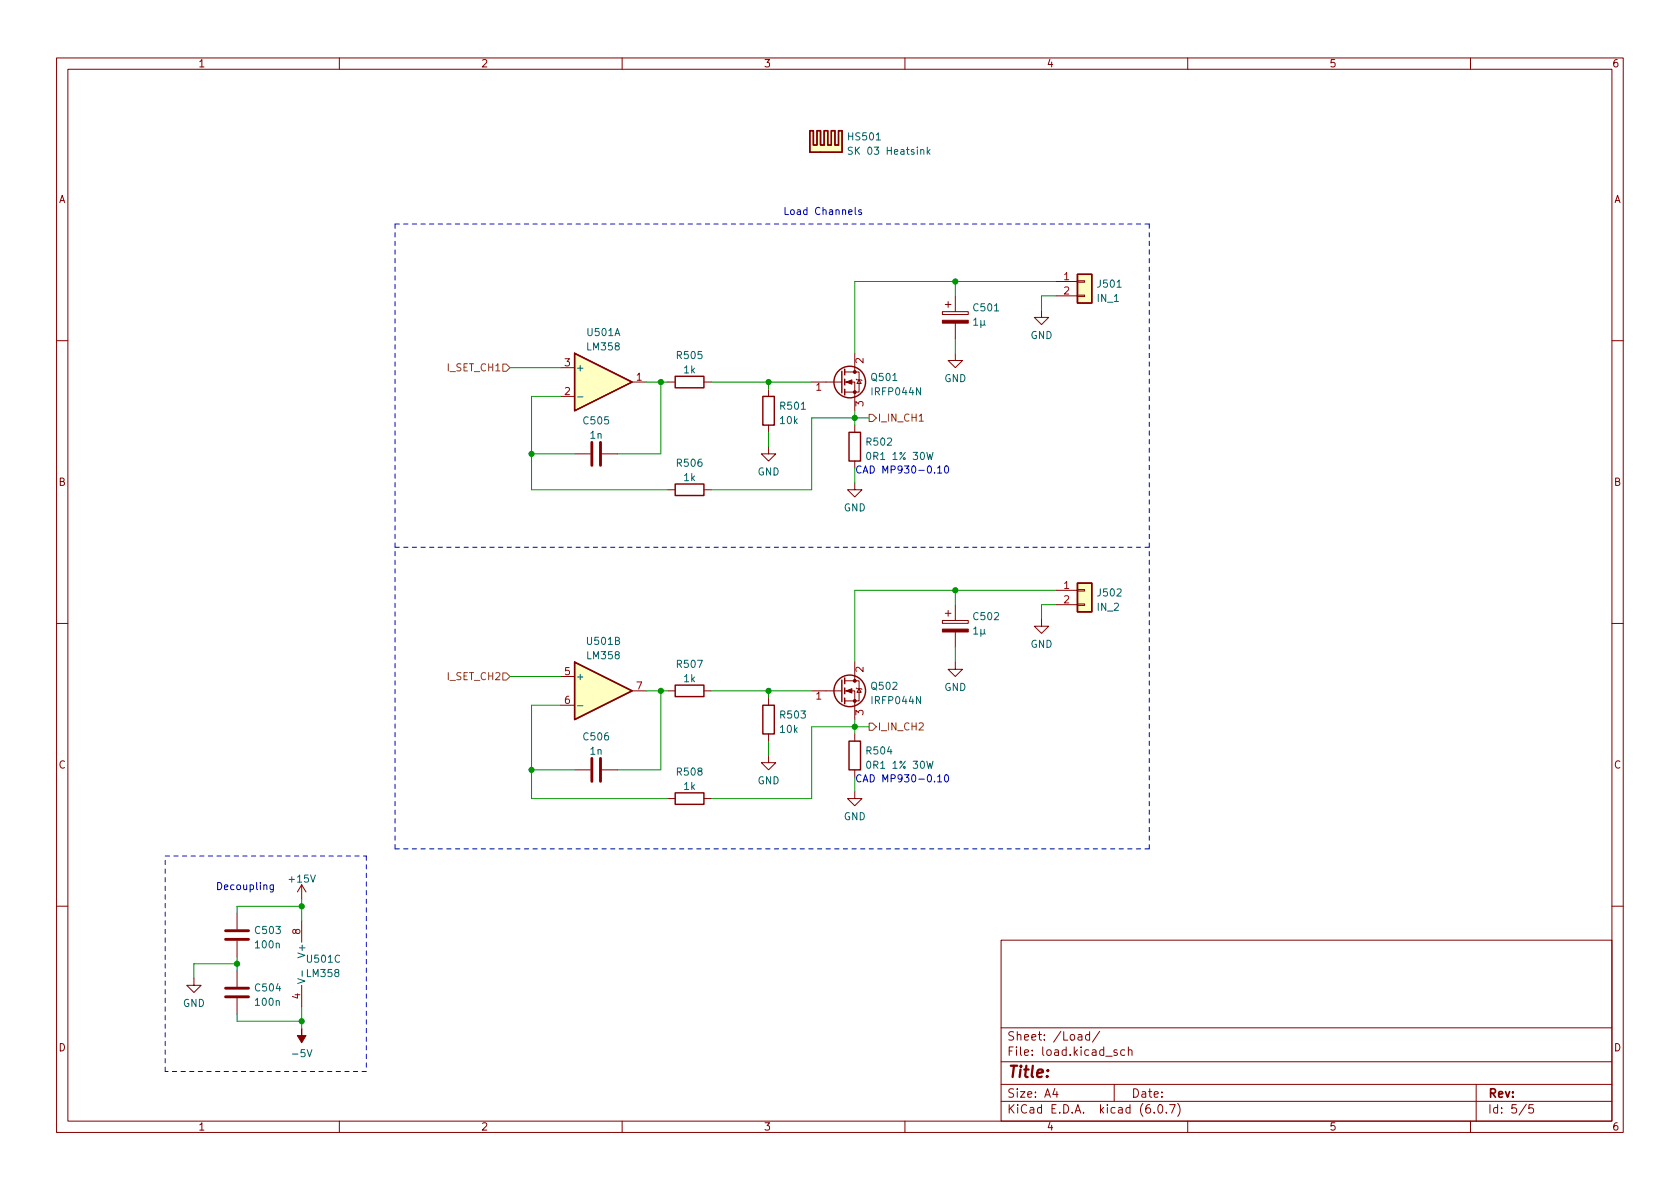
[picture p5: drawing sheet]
<svg xmlns="http://www.w3.org/2000/svg" width="297mm" height="210mm" viewBox="0 0 297 210" stroke-linecap="round" stroke-linejoin="round" font-family="sans-serif">
<g fill="none" stroke="#840000" stroke-width=".18">
<path d="M10 10.2h277v190.1h-277zM12 12.2h273v186.1h-273zM60 10.2v2M110 10.2v2M160 10.2v2M210 10.2v2M260 10.2v2M166.6 55.1h4.6v.5h-4.6zM167.1 53.8h1M167.6 53.3v1.1M168.9 52.3v2.8M168.9 57.1v2.8"/>
<path d="M184.1 54.9v1.2h1.3l-1.3 1.3-1.2-1.3h1.2M186.7 49.8h3.8M186.7 52.3h3.8M190.5 52.2h1.3v.2h-1.3zM190.5 49.7h1.3v.2h-1.3zM10 60.2h2M99.1 70.1h2.5M99.1 65h2.5M111.8 67.6h2.5M118.1 67.6h1.3M124.5 67.6h1.2M135.9 79v1.3h1.3l-1.3 1.2-1.3-1.2h1.3"/>
<path d="M135.9 68.8v1.3M135.9 75.2v1.2M143.5 67.6h5.3M149.4 67.6h1.7v5M149.4 65.8h2.5v3.5h-2.5M151.1 62.5v3.3M151.1 75.2v1.2M151.4 67.1l.1 .1h.8l.1 .1M151.9 67.2l.4 .6h-.8zM168.9 62.5v1.2h1.3l-1.3 1.3-1.3-1.3h1.3M285 60.2h2M101.6 80.3h2.8"/>
<path d="M106.4 80.3h2.8M118.1 86.6h1.3M124.5 86.6h1.2M151.1 85.3v1.3h1.3l-1.3 1.3-1.2-1.3h1.2M151.1 81.5v1.3M10 110.2h2M99.1 119.6h2.5M151.1 117.1v3.3M166.6 109.7h4.6v.5h-4.6zM167.1 108.5h1M167.6 107.9v1.1M168.9 117.1v1.3h1.3l-1.3 1.2-1.3-1.2h1.3"/>
<path d="M168.9 106.9v2.8M168.9 111.8v2.7M184.1 109.5v1.2h1.3l-1.3 1.3-1.2-1.3h1.2M186.7 104.4h3.8M186.7 106.9h3.8M190.5 106.8h1.3v.3h-1.3zM190.5 104.3h1.3v.2h-1.3zM285 110.2h2M99.1 124.7h2.5M101.6 136.1h2.8M106.4 136.1h2.8M111.8 122.2h2.5"/>
<path d="M118.1 122.2h1.3M124.5 122.2h1.2M135.9 133.6v1.3h1.3l-1.3 1.2-1.3-1.2h1.3M135.9 123.4v1.3M135.9 129.8v1.3M143.5 122.2h5.3M149.4 122.2h1.7v5M149.4 120.4h2.5v3.5h-2.5M151.1 139.9v1.3h1.3l-1.3 1.3-1.2-1.3h1.2M151.1 129.8v1.3M151.1 136.1v1.3M151.4 121.7l.1 .1h.8l.1 .1"/>
<path d="M151.9 121.8l.4 .6h-.8zM53.3 156.5v2.5M53.3 156.5l-.7 1.2M53.3 156.5l.8 1.2M118.1 141.2h1.3M124.5 141.2h1.2M10 160.2h2M34.3 173v1.2h1.3l-1.3 1.3-1.3-1.3h1.3M41.9 161.5v2.8M41.9 166.4v2.8M41.9 171.7v2.8M41.9 176.5v2.8"/>
<path d="M53.3 162.8v3.8M53.3 174.2v3.8M177 166.3h108v32h-108zM285 160.2h2M60 198.3v2M110 198.3v2M160 198.3v2M177 194.8h108M177 191.8h108M177 187.8h108M177 181.8h108M186.5 192.5l-.4 1h1"/>
<path d="M186.9 193v1M190.6 183h.6l.1 .9M191.3 183.3l-.5 .1a.29 .29 0 0 0-.2 .2 .29 .29 0 0 0 .2 .3h.5M192.6 183l-.4-.1-.3 .3v.4l.2 .3h.5M192.6 182.4v1.5M194.4 182.4l-1.3 1.9M197 191.8v3M197.5 185.7l-.4-.1-.2 .2 .1 .3 .5 .1v.4h-.6M198.9 185.7l-.5-.1-.3 .3v.4l.2 .3h.6M199.5 185.8l.2-.2 .4 .1v.9M199.5 185.1v1.5M204.1 196.7v.1"/>
<path d="M204.9 195.4l.2-.1a.81 .81 0 0 1 .6 .7 .81 .81 0 0 1-.3 .8h-.2a.81 .81 0 0 1-.6-.6 .81 .81 0 0 1 .3-.8zM206.2 196.7v.1M206.8 195.3h1l-.7 1.5M208.2 195.1a1.72 1.72 0 0 1 0 2.3M210 198.3v2M260 198.3v2M261 191.8v6.5M269.9 195.3l-1.3 1.9M271.1 195.3h-.7l-.1 .7 .2-.1 .5 .1 .2 .2-.1 .5-.2 .1-.6-.1"/>
</g>
<g fill="none" stroke="#840000" stroke-width=".25">
<path d="M143.2 23.1h.6v2.5h.6v-2.5h.7v2.5h.6v-2.5h.7v2.5h.6v-2.5h.6v2.5h.7v-2.5h.6v3.8h-5.7zM190.5 48.5h2.5v5.1h-2.5zM101.6 62.5l10.2 5.1-10.2 5zM119.4 66.5h5.1v2.1h-5.1zM134.9 70.1h2v5.1h-2zM148.8 65.7v3.8M149.4 65.3v1M149.4 67.1v1M149.4 68.8v1M150.1 76.4h2v5.1h-2zM119.4 85.6h5.1v2h-5.1zM101.6 117.1l10.2 5.1-10.2 5z"/>
<path d="M149.4 119.9v1M190.5 103.1h2.5v5.1h-2.5zM119.4 121.2h5.1v2h-5.1zM134.9 124.7h2v5.1h-2zM148.8 120.3v3.8M149.4 121.7v1M149.4 123.4v1.1M150.1 131.1h2v5h-2zM119.4 140.2h5.1v2h-5.1z"/>
<circle cx="150.2" cy="67.6" r="2.79"/>
<circle cx="150.2" cy="122.2" r="2.79"/>
</g>
<g fill="none" stroke="#006464" stroke-width=".18">
<path d="M150.7 26.1l-.5-.1-.2 .1v.4l.6 .2 .1 .3-.2 .3-.5-.1M163.9 26v1.3M164.1 26.8l.3 .5M164.4 26.4l-.5 .5M172.2 56.6l.3-.4v1.3M172.2 57.5h.7M173.4 56.7v1.2M174 57.3l.2 .2M174 56.7v.8h-.4l-.2-.2M102.1 70.2h1M163.9 80l.3 1.3 .2-.9 .3 .9 .3-1.3M153.4 80.1l.1-.1a.68 .68 0 0 1 .5 .6 .68 .68 0 0 1-.5 .7l-.1-.2-.2-.3z"/>
<path d="M172.2 111.2l.3-.3v1.2M172.2 112.1h.7M173.4 111.3v1.2M174 111.9l.2 .2M174 111.3v.8h-.4l-.2-.2M102.1 124.8h1M153.4 134.7l.1-.1a.68 .68 0 0 1 .5 .6 .68 .68 0 0 1-.5 .7 .84 .84 0 0 1-.1-1.2zM163.9 134.6l.3 1.3 .2-.9 .3 .9 .3-1.3M52.6 173.1l1.3 .4-1.3 .4M53.4 171.7v.9"/>
</g>
<path d="M104.6 78.2v4.1M106.2 78.2v4.1M104.6 134.1v4.1M106.2 134.1v4.1M39.9 176.3h4M39.9 174.7h4M39.9 166.1h4M39.9 164.6h4" fill="none" stroke="#840000" stroke-width=".51"/>
<g fill="#ffffc2" stroke="#ffffc2" stroke-width=".18">
<path d="M101.6 62.5l10.2 5.1-10.2 5z"/>
<path d="M143.2 23.1h.6v2.5h.6v-2.5h.7v2.5h.6l-.6 1.3h-1.9z"/>
<path d="M145.7 23.1h.7v2.5h.6v-2.5h.6v2.5h.7v-2.5h.6v3.8h-3.8l.6-1.3z"/>
<path d="M190.5 103.1h2.5v5.1h-2.5z"/>
<path d="M101.6 117.1l10.2 5.1-10.2 5z"/>
<path d="M190.5 48.5h2.5v5.1h-2.5z"/>
</g>
<g fill="#840000" stroke="#840000" stroke-width=".18">
<path d="M149.6 67.6l1-.4v.7z"/>
<path d="M166.6 111.2h4.6v.6h-4.6z"/>
<path d="M149.6 122.2l1-.4v.7z"/>
<path d="M166.6 56.6h4.6v.5h-4.6z"/>
<path d="M53.3 181.9v1.2h.8l-.8 1.3-.7-1.3h.7z"/>
<circle cx="151.1" cy="69.3" r=".25"/>
<circle cx="151.1" cy="65.8" r=".25"/>
<circle cx="151.1" cy="123.9" r=".25"/>
<circle cx="151.1" cy="120.4" r=".25"/>
</g>
<path d="M88.9 64.4h.6l.7 .6-.7 .7h-.6zM153.7 73.3h.6l.6 .6-.6 .6h-.6zM162.5 74.5h.8M88.9 119h.6l.7 .6-.7 .7h-.6zM153.7 127.9h.6l.6 .6-.6 .7h-.6z" fill="none" stroke="#725600" stroke-width=".18"/>
<path d="M151.2 36.7v1.1l.2 .1M152.3 37.2l-.3-.1-.2 .2 .1 .2 .4 .1v.3h-.5M165.8 82.8l.3-.4v1.3M165.8 83.7h.7M167.1 82.5l.2-.1a.68 .68 0 0 1 .4 .6 .68 .68 0 0 1-.4 .7l-.2-.2-.1-.3zM165.8 137.4l.3-.4v1.3M165.8 138.3h.7M167.1 137.1l.2-.1a.68 .68 0 0 1 .4 .6 .68 .68 0 0 1-.4 .7l-.2-.2-.1-.3zM48.3 156.5v1l-.2 .2h-.3M48.3 156.5h-.3l-.3 .2 .2 .6h.4" fill="none" stroke="#0000c2" stroke-width=".18"/>
<path d="M69.8 39.6h133.4M69.8 39.6v110.5M203.2 39.6v110.5M69.8 96.8h133.4M29.2 151.4h35.6M64.8 151.4v38.1M203.2 150.1h-133.4M29.2 189.5v-38.1M64.8 189.5h-35.6" fill="none" stroke="#0000c2" stroke-width=".18" stroke-dasharray=".8 .8"/>
<g fill="none" stroke="#009600" stroke-width=".18">
<path d="M168.9 49.8v2.5M168.9 59.9v2.6M186.7 49.8h-35.6v12.7M186.7 52.3h-2.6v2.6M90.2 65h8.9M99.1 70.1h-5.1v16.5h24.1M114.3 67.6h3.8M116.8 67.6v12.7h-7.6M125.7 67.6h17.8M135.9 67.6v1.2M135.9 76.4v2.6M151.1 72.6v2.6"/>
<path d="M153.7 73.9h-10.2v12.7h-17.8M94 80.3h7.6M151.1 82.8v2.5M90.2 119.6h8.9M168.9 104.4v2.5M168.9 114.5v2.6M186.7 104.4h-35.6v12.7M186.7 106.9h-2.6v2.6M94 136.1h7.6M99.1 124.7h-5.1v16.5h24.1M114.3 122.2h3.8M116.8 122.2v13.9h-7.6"/>
<path d="M125.7 122.2h17.8M135.9 122.2v1.2M135.9 131.1v2.5M151.1 127.2v2.6M151.1 137.4v2.5M153.7 128.5h-10.2v12.7h-17.8M53.3 159v3.8M41.9 169.2v2.5M41.9 179.3v1.3h11.4M41.9 170.4h-7.6v2.6M53.3 160.3h-11.4v1.2M53.3 178v3.9"/>
</g>
<g fill="#009600" stroke="#009600" stroke-width=".18">
<circle cx="94" cy="136.1" r=".46"/>
<circle cx="53.3" cy="180.6" r=".46"/>
<circle cx="53.3" cy="160.3" r=".46"/>
<circle cx="41.9" cy="170.4" r=".46"/>
<circle cx="135.9" cy="67.6" r=".46"/>
<circle cx="151.1" cy="128.5" r=".46"/>
<circle cx="168.9" cy="104.4" r=".46"/>
<circle cx="116.8" cy="122.2" r=".46"/>
<circle cx="135.9" cy="122.2" r=".46"/>
<circle cx="94" cy="80.3" r=".46"/>
<circle cx="116.8" cy="67.6" r=".46"/>
<circle cx="168.9" cy="49.8" r=".46"/>
<circle cx="151.1" cy="73.9" r=".46"/>
</g>
<text font-size="2.8" fill="#840000" x="178" y="190.6">Title:</text>
<g font-size="2.1" fill="#840000">
<text x="178" y="184">Sheet: /Load/</text>
<text x="178" y="186.7">File: load.kicad_sch</text>
<text x="178" y="196.9">KiCad E.D.A. kicad (6.0.7)</text>
<text x="178" y="194.1">Size: A4</text>
<text x="200" y="194.1">Date:</text>
<text x="263" y="194.1">Rev:</text>
<text x="263" y="196.9">Id: 5/5</text>
</g>
<g font-size="1.8" fill="#840000">
<text x="35" y="11.9">1</text>
<text x="85" y="11.9">2</text>
<text x="135" y="11.9">3</text>
<text x="185" y="11.9">4</text>
<text x="235" y="11.9">5</text>
<text x="285" y="11.9">6</text>
<text x="10.3" y="35.9">A</text>
<text x="285.3" y="35.9">A</text>
<text x="10.3" y="85.9">B</text>
<text x="285.3" y="85.9">B</text>
<text x="10.3" y="135.9">C</text>
<text x="285.3" y="135.9">C</text>
<text x="10.3" y="185.9">D</text>
<text x="285.3" y="185.9">D</text>
<text x="35" y="199.9">1</text>
<text x="85" y="199.9">2</text>
<text x="135" y="199.9">3</text>
<text x="185" y="199.9">4</text>
<text x="235" y="199.9">5</text>
<text x="285" y="199.9">6</text>
</g>
<g font-size="1.8" fill="#006464">
<text x="150.1" y="24.8">HS501</text>
<text x="150.8" y="27.4">SK 03 Heatsink</text>
<text x="194.1" y="53.4">IN_1</text>
<text x="194.2" y="50.8">J501</text>
<text x="103.9" y="59.4">U501A</text>
<text x="172.2" y="55">C501</text>
<text x="182.2" y="59.9">GND</text>
<text x="101.7" y="65.7">+</text>
<text x="103.9" y="62">LM358</text>
<text x="119.8" y="63.5">R505</text>
<text x="120.9" y="66">1k</text>
<text x="154.2" y="67.4">Q501</text>
<text x="154.3" y="69.9">IRFP044N</text>
<text x="166.9" y="67.6">GND</text>
<text x="103.3" y="75">C505</text>
<text x="104.4" y="77.6">1n</text>
<text x="138" y="75">10k</text>
<text x="138.1" y="72.4">R501</text>
<text x="119.8" y="82.5">R506</text>
<text x="153.3" y="78.8">R502</text>
<text x="153.9" y="81.3">0R1 1% 30W</text>
<text x="120.9" y="85.1">1k</text>
<text x="133.9" y="84.1">GND</text>
<text x="149.2" y="90.4">GND</text>
<text x="194.1" y="108">IN_2</text>
<text x="194.2" y="105.5">J502</text>
<text x="172.2" y="109.6">C502</text>
<text x="103.9" y="114">U501B</text>
<text x="103.9" y="116.6">LM358</text>
<text x="119.8" y="118.1">R507</text>
<text x="182.2" y="114.5">GND</text>
<text x="101.7" y="120.3">+</text>
<text x="120.9" y="120.6">1k</text>
<text x="154.2" y="122">Q502</text>
<text x="154.3" y="124.5">IRFP044N</text>
<text x="166.9" y="122.2">GND</text>
<text x="103.3" y="130.9">C506</text>
<text x="138" y="129.6">10k</text>
<text x="138.1" y="127">R503</text>
<text x="104.4" y="133.5">1n</text>
<text x="119.8" y="137.1">R508</text>
<text x="153.3" y="133.4">R504</text>
<text x="153.9" y="135.9">0R1 1% 30W</text>
<text x="120.9" y="139.7">1k</text>
<text x="133.9" y="138.7">GND</text>
<text x="149.2" y="145">GND</text>
<text x="51.3" y="156.1">+15V</text>
<text x="45.2" y="165.1">C503</text>
<text x="45.3" y="167.7">100n</text>
<text x="54" y="169" transform="rotate(-90 54 169)">V+</text>
<text x="54.4" y="172.8">LM358</text>
<text x="54.4" y="170.2">U501C</text>
<text x="32.3" y="178">GND</text>
<text x="45.2" y="175.3">C504</text>
<text x="45.3" y="177.8">100n</text>
<text x="52" y="186.9">-5V</text>
</g>
<g font-size="1.8" fill="#0000c2">
<text x="138.4" y="38">Load Channels</text>
<text x="151.1" y="83.7">CAD MP930-0.10</text>
<text x="151.1" y="138.3">CAD MP930-0.10</text>
<text x="38.1" y="157.4">Decoupling</text>
</g>
<g font-size="1.8" fill="#a90000">
<text x="188.1" y="49.5">1</text>
<text x="188.1" y="52.1">2</text>
<text x="99.8" y="64.8">3</text>
<text x="152.7" y="64.2" transform="rotate(-90 152.7 64.2)">2</text>
<text x="99.8" y="69.8">2</text>
<text x="112.5" y="67.3">1</text>
<text x="144.3" y="69.1">1</text>
<text x="152.7" y="71.9" transform="rotate(-90 152.7 71.9)">3</text>
<text x="188.1" y="104.1">1</text>
<text x="188.1" y="106.7">2</text>
<text x="99.8" y="119.4">5</text>
<text x="152.7" y="118.9" transform="rotate(-90 152.7 118.9)">2</text>
<text x="99.8" y="124.5">6</text>
<text x="112.5" y="121.9">7</text>
<text x="144.3" y="123.7">1</text>
<text x="152.7" y="126.5" transform="rotate(-90 152.7 126.5)">3</text>
<text x="53.1" y="165.2" transform="rotate(-90 53.1 165.2)">8</text>
<text x="53.1" y="176.6" transform="rotate(-90 53.1 176.6)">4</text>
</g>
<g font-size="1.8" fill="#725600">
<text x="79.3" y="65.7">I_SET_CH1</text>
<text x="155.1" y="74.5">I_IN_CH1</text>
<text x="79.3" y="120.3">I_SET_CH2</text>
<text x="155.1" y="129.2">I_IN_CH2</text>
</g>
</svg>
